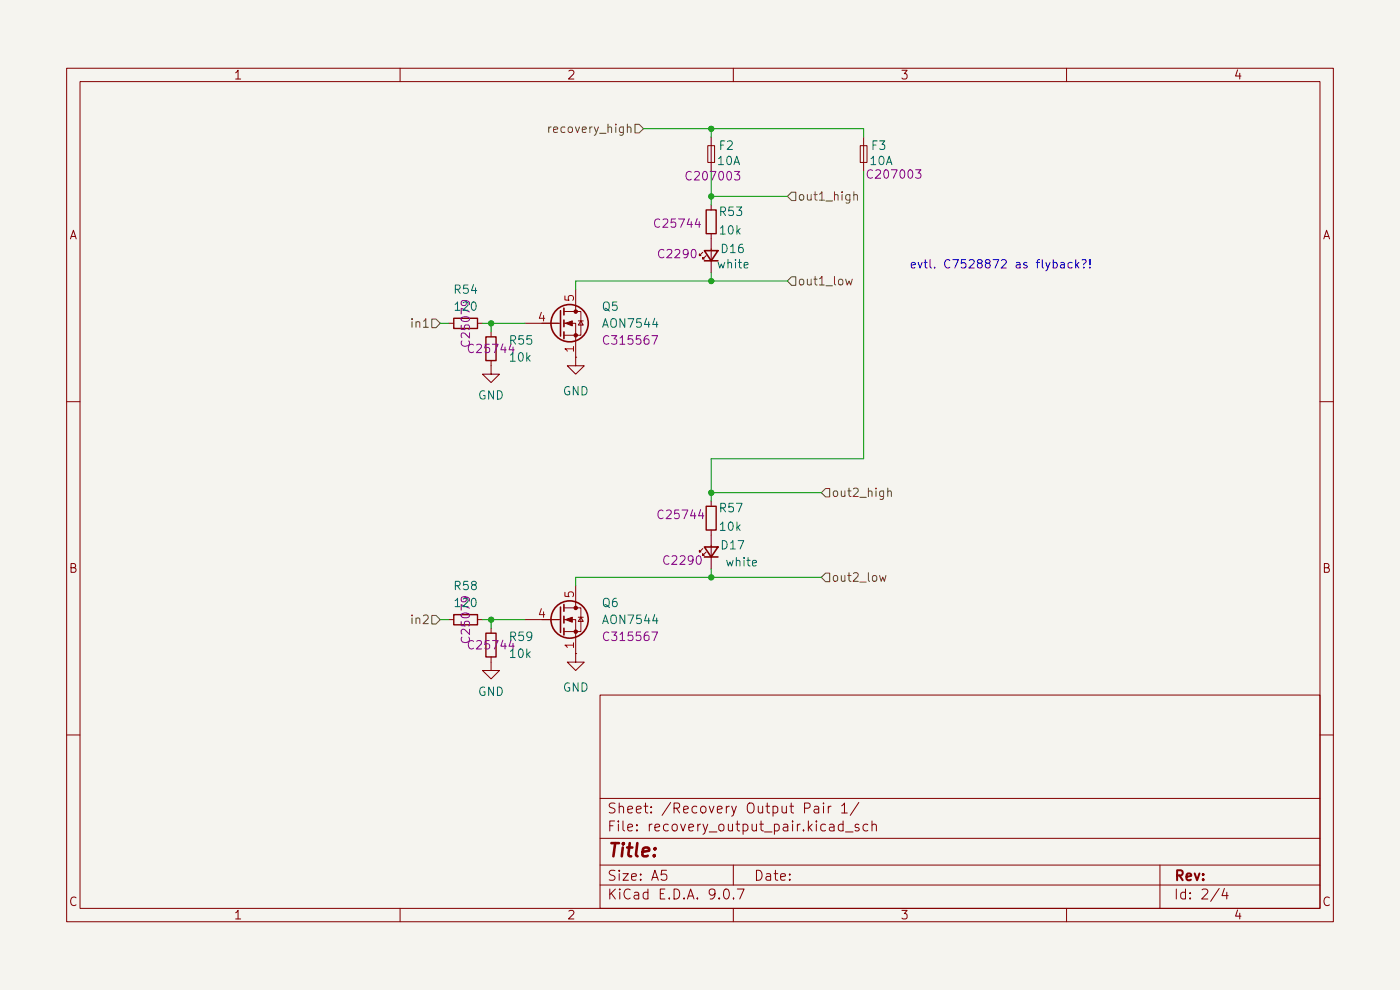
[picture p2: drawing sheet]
(kicad_sch
 (version 20250114)
 (generator "eeschema")
 (generator_version "9.0")
 (paper "A5")
 (lib_symbols
  (symbol "Device:Fuse_Small"
   (pin_numbers (hide yes))
   (pin_names
    (offset 0.254) (hide yes)) (exclude_from_sim no) (in_bom yes) (on_board yes)
   (property "Reference" "F" (at 0 -1.524 0) (effects (font (size 1.27 1.27))))
   (property "Value" "Fuse_Small" (at 0 1.524 0) (effects (font (size 1.27 1.27))))
   (property "Footprint" "" (at 0 0 0) (effects (font (size 1.27 1.27)) (hide yes)))
   (property "Datasheet" "~" (at 0 0 0) (effects (font (size 1.27 1.27)) (hide yes)))
   (property "Description" "Fuse, small symbol" (at 0 0 0) (effects (font (size 1.27 1.27)) (hide yes)))
   (symbol "Fuse_Small_0_1"
    (rectangle (start -1.27 0.508) (end 1.27 -0.508) (stroke (width 0) (type default)) (fill (type none)))
    (polyline (pts (xy -1.27 0) (xy 1.27 0)) (stroke (width 0) (type default)) (fill (type none))))
   (symbol "Fuse_Small_1_1"
    (pin passive line (at -2.54 0 0) (length 1.27) (name "~" (effects (font (size 1.27 1.27)))) (number "1" (effects (font (size 1.27 1.27)))))
    (pin passive line (at 2.54 0 180) (length 1.27) (name "~" (effects (font (size 1.27 1.27)))) (number "2" (effects (font (size 1.27 1.27))))))
   (embedded_fonts no))
  (symbol "Device:LED_Small"
   (pin_numbers (hide yes))
   (pin_names
    (offset 0.254) (hide yes)) (exclude_from_sim no) (in_bom yes) (on_board yes)
   (property "Reference" "D" (at -1.27 3.175 0) (effects (font (size 1.27 1.27)) (justify left)))
   (property "Value" "LED_Small" (at -4.445 -2.54 0) (effects (font (size 1.27 1.27)) (justify left)))
   (property "Footprint" "" (at 0 0 90) (effects (font (size 1.27 1.27)) (hide yes)))
   (property "Datasheet" "~" (at 0 0 90) (effects (font (size 1.27 1.27)) (hide yes)))
   (property "Description" "Light emitting diode, small symbol" (at 0 0 0) (effects (font (size 1.27 1.27)) (hide yes)))
   (property "Sim.Pin" "1=K 2=A" (at 0 0 0) (effects (font (size 1.27 1.27)) (hide yes)))
   (symbol "LED_Small_0_1"
    (polyline (pts (xy -0.762 -1.016) (xy -0.762 1.016)) (stroke (width 0.254) (type default)) (fill (type none)))
    (polyline (pts (xy 0 0.762) (xy -0.508 1.27) (xy -0.254 1.27) (xy -0.508 1.27) (xy -0.508 1.016)) (stroke (width 0) (type default)) (fill (type none)))
    (polyline (pts (xy 0.508 1.27) (xy 0 1.778) (xy 0.254 1.778) (xy 0 1.778) (xy 0 1.524)) (stroke (width 0) (type default)) (fill (type none)))
    (polyline (pts (xy 0.762 -1.016) (xy -0.762 0) (xy 0.762 1.016) (xy 0.762 -1.016)) (stroke (width 0.254) (type default)) (fill (type none)))
    (polyline (pts (xy 1.016 0) (xy -0.762 0)) (stroke (width 0) (type default)) (fill (type none))))
   (symbol "LED_Small_1_1"
    (pin passive line (at -2.54 0 0) (length 1.778) (name "K" (effects (font (size 1.27 1.27)))) (number "1" (effects (font (size 1.27 1.27)))))
    (pin passive line (at 2.54 0 180) (length 1.778) (name "A" (effects (font (size 1.27 1.27)))) (number "2" (effects (font (size 1.27 1.27))))))
   (embedded_fonts no))
  (symbol "Device:R_Small"
   (pin_numbers (hide yes))
   (pin_names
    (offset 0.254) (hide yes)) (exclude_from_sim no) (in_bom yes) (on_board yes)
   (property "Reference" "R" (at 0.762 0.508 0) (effects (font (size 1.27 1.27)) (justify left)))
   (property "Value" "R_Small" (at 0.762 -1.016 0) (effects (font (size 1.27 1.27)) (justify left)))
   (property "Footprint" "" (at 0 0 0) (effects (font (size 1.27 1.27)) (hide yes)))
   (property "Datasheet" "~" (at 0 0 0) (effects (font (size 1.27 1.27)) (hide yes)))
   (property "Description" "Resistor, small symbol" (at 0 0 0) (effects (font (size 1.27 1.27)) (hide yes)))
   (symbol "R_Small_0_1"
    (rectangle (start -0.762 1.778) (end 0.762 -1.778) (stroke (width 0.2032) (type default)) (fill (type none))))
   (symbol "R_Small_1_1"
    (pin passive line (at 0 2.54 270) (length 0.762) (name "~" (effects (font (size 1.27 1.27)))) (number "1" (effects (font (size 1.27 1.27)))))
    (pin passive line (at 0 -2.54 90) (length 0.762) (name "~" (effects (font (size 1.27 1.27)))) (number "2" (effects (font (size 1.27 1.27))))))
   (embedded_fonts no))
  (symbol "GND_1"
   (power)
   (pin_numbers (hide yes))
   (pin_names
    (offset 0) (hide yes)) (exclude_from_sim no) (in_bom yes) (on_board yes)
   (property "Reference" "#PWR" (at 0 -6.35 0) (effects (font (size 1.27 1.27)) (hide yes)))
   (property "Value" "GND" (at 0 -3.81 0) (effects (font (size 1.27 1.27))))
   (property "Footprint" "" (at 0 0 0) (effects (font (size 1.27 1.27)) (hide yes)))
   (property "Datasheet" "" (at 0 0 0) (effects (font (size 1.27 1.27)) (hide yes)))
   (property "Description" "Power symbol creates a global label with name \"GND\" , ground" (at 0 0 0) (effects (font (size 1.27 1.27)) (hide yes)))
   (symbol "GND_1_0_1"
    (polyline (pts (xy 0 0) (xy 0 -1.27) (xy 1.27 -1.27) (xy 0 -2.54) (xy -1.27 -1.27) (xy 0 -1.27)) (stroke (width 0) (type default)) (fill (type none))))
   (symbol "GND_1_1_1"
    (pin power_in line (at 0 0 270) (length 0) (name "~" (effects (font (size 1.27 1.27)))) (number "1" (effects (font (size 1.27 1.27))))))
   (embedded_fonts no))
  (symbol "power:GND"
   (power)
   (pin_names
    (offset 0)) (exclude_from_sim no) (in_bom yes) (on_board yes)
   (property "Reference" "#PWR" (at 0 -6.35 0) (effects (font (size 1.27 1.27)) (hide yes)))
   (property "Value" "GND" (at 0 -3.81 0) (effects (font (size 1.27 1.27))))
   (property "Footprint" "" (at 0 0 0) (effects (font (size 1.27 1.27)) (hide yes)))
   (property "Datasheet" "" (at 0 0 0) (effects (font (size 1.27 1.27)) (hide yes)))
   (property "Description" "Power symbol creates a global label with name \"GND\" , ground" (at 0 0 0) (effects (font (size 1.27 1.27)) (hide yes)))
   (symbol "GND_0_1"
    (polyline (pts (xy 0 0) (xy 0 -1.27) (xy 1.27 -1.27) (xy 0 -2.54) (xy -1.27 -1.27) (xy 0 -1.27)) (stroke (width 0) (type default)) (fill (type none))))
   (symbol "GND_1_1"
    (pin power_in line (at 0 0 270) (length 0) (hide yes) (name "GND" (effects (font (size 1.27 1.27)))) (number "1" (effects (font (size 1.27 1.27))))))
   (embedded_fonts no))
  (symbol "stigma:AON7544"
   (pin_names
    (offset 0) (hide yes)) (exclude_from_sim no) (in_bom yes) (on_board yes)
   (property "Reference" "Q" (at 5.08 1.905 0) (effects (font (size 1.27 1.27)) (justify left)))
   (property "Value" "AON7544" (at 5.08 0 0) (effects (font (size 1.27 1.27)) (justify left)))
   (property "Footprint" "" (at 5.08 2.54 0) (effects (font (size 1.27 1.27)) (hide yes)))
   (property "Datasheet" "~" (at 0 0 0) (effects (font (size 1.27 1.27)) (hide yes)))
   (property "Description" "N-MOSFET transistor, source/gate/drain" (at 1.016 -17.272 0) (effects (font (size 1.27 1.27)) (hide yes)))
   (symbol "AON7544_0_1"
    (polyline (pts (xy 0.254 1.905) (xy 0.254 -1.905)) (stroke (width 0.254) (type default)) (fill (type none)))
    (polyline (pts (xy 0.254 0) (xy -2.54 0)) (stroke (width 0) (type default)) (fill (type none)))
    (polyline (pts (xy 0.762 2.286) (xy 0.762 1.27)) (stroke (width 0.254) (type default)) (fill (type none)))
    (polyline (pts (xy 0.762 0.508) (xy 0.762 -0.508)) (stroke (width 0.254) (type default)) (fill (type none)))
    (polyline (pts (xy 0.762 -1.27) (xy 0.762 -2.286)) (stroke (width 0.254) (type default)) (fill (type none)))
    (polyline (pts (xy 0.762 -1.778) (xy 3.302 -1.778) (xy 3.302 1.778) (xy 0.762 1.778)) (stroke (width 0) (type default)) (fill (type none)))
    (polyline (pts (xy 1.016 0) (xy 2.032 0.381) (xy 2.032 -0.381) (xy 1.016 0)) (stroke (width 0) (type default)) (fill (type outline)))
    (circle (center 1.651 0) (radius 2.794) (stroke (width 0.254) (type default)) (fill (type none)))
    (polyline (pts (xy 2.54 2.54) (xy 2.54 1.778)) (stroke (width 0) (type default)) (fill (type none)))
    (circle (center 2.54 1.778) (radius 0.254) (stroke (width 0) (type default)) (fill (type outline)))
    (circle (center 2.54 -1.778) (radius 0.254) (stroke (width 0) (type default)) (fill (type outline)))
    (polyline (pts (xy 2.54 -2.54) (xy 2.54 0) (xy 0.762 0)) (stroke (width 0) (type default)) (fill (type none)))
    (polyline (pts (xy 2.921 0.381) (xy 3.683 0.381)) (stroke (width 0) (type default)) (fill (type none)))
    (polyline (pts (xy 3.302 0.381) (xy 2.921 -0.254) (xy 3.683 -0.254) (xy 3.302 0.381)) (stroke (width 0) (type default)) (fill (type none))))
   (symbol "AON7544_1_1"
    (pin input line (at -5.08 0 0) (length 5.08) (name "G" (effects (font (size 1.27 1.27)))) (number "4" (effects (font (size 1.27 1.27)))))
    (pin passive line (at 2.54 5.08 270) (length 2.54) (name "D" (effects (font (size 1.27 1.27)))) (number "5" (effects (font (size 1.27 1.27)))))
    (pin passive line (at 2.54 5.08 270) (length 2.54) (hide yes) (name "D" (effects (font (size 1.27 1.27)))) (number "6" (effects (font (size 1.27 1.27)))))
    (pin passive line (at 2.54 5.08 270) (length 2.54) (hide yes) (name "D" (effects (font (size 1.27 1.27)))) (number "7" (effects (font (size 1.27 1.27)))))
    (pin passive line (at 2.54 5.08 270) (length 2.54) (hide yes) (name "D" (effects (font (size 1.27 1.27)))) (number "8" (effects (font (size 1.27 1.27)))))
    (pin passive line (at 2.54 5.08 270) (length 2.54) (hide yes) (name "D" (effects (font (size 1.27 1.27)))) (number "9" (effects (font (size 1.27 1.27)))))
    (pin passive line (at 2.54 -5.08 90) (length 2.54) (name "S" (effects (font (size 1.27 1.27)))) (number "1" (effects (font (size 1.27 1.27)))))
    (pin passive line (at 2.54 -5.08 90) (length 2.54) (hide yes) (name "S" (effects (font (size 1.27 1.27)))) (number "2" (effects (font (size 1.27 1.27)))))
    (pin passive line (at 2.54 -5.08 90) (length 2.54) (hide yes) (name "S" (effects (font (size 1.27 1.27)))) (number "3" (effects (font (size 1.27 1.27))))))
   (embedded_fonts no)))
 (text "evtl. C7528872 as flyback?!"
  (exclude_from_sim no)
  (at 150.114 39.624 0)
  (effects (font (size 1.27 1.27))))
 (junction
  (at 106.68 73.66)
  (diameter 0)
  (color 0 0 0 0))
 (junction
  (at 106.68 86.36)
  (diameter 0)
  (color 0 0 0 0))
 (junction
  (at 106.68 29.21)
  (diameter 0)
  (color 0 0 0 0))
 (junction
  (at 73.66 48.26)
  (diameter 0)
  (color 0 0 0 0))
 (junction
  (at 106.68 41.91)
  (diameter 0)
  (color 0 0 0 0))
 (junction
  (at 73.66 92.71)
  (diameter 0)
  (color 0 0 0 0))
 (junction
  (at 106.68 19.05)
  (diameter 0)
  (color 0 0 0 0))
 (wire
  (pts (xy 106.68 19.05) (xy 106.68 20.32))
  (stroke (width 0) (type default)))
 (wire
  (pts (xy 73.66 48.26) (xy 78.74 48.26))
  (stroke (width 0) (type default)))
 (wire
  (pts (xy 66.04 92.71) (xy 67.31 92.71))
  (stroke (width 0) (type default)))
 (wire
  (pts (xy 106.68 68.58) (xy 129.54 68.58))
  (stroke (width 0) (type default)))
 (wire
  (pts (xy 106.68 19.05) (xy 129.54 19.05))
  (stroke (width 0) (type default)))
 (wire
  (pts (xy 73.66 92.71) (xy 73.66 93.98))
  (stroke (width 0) (type default)))
 (wire
  (pts (xy 96.52 19.05) (xy 106.68 19.05))
  (stroke (width 0) (type default)))
 (wire
  (pts (xy 86.36 86.36) (xy 86.36 87.63))
  (stroke (width 0) (type default)))
 (wire
  (pts (xy 129.54 19.05) (xy 129.54 20.32))
  (stroke (width 0) (type default)))
 (wire
  (pts (xy 73.66 48.26) (xy 73.66 49.53))
  (stroke (width 0) (type default)))
 (wire
  (pts (xy 66.04 48.26) (xy 67.31 48.26))
  (stroke (width 0) (type default)))
 (wire
  (pts (xy 106.68 68.58) (xy 106.68 73.66))
  (stroke (width 0) (type default)))
 (wire
  (pts (xy 72.39 92.71) (xy 73.66 92.71))
  (stroke (width 0) (type default)))
 (wire
  (pts (xy 106.68 73.66) (xy 106.68 74.93))
  (stroke (width 0) (type default)))
 (wire
  (pts (xy 106.68 73.66) (xy 123.19 73.66))
  (stroke (width 0) (type default)))
 (wire
  (pts (xy 129.54 25.4) (xy 129.54 68.58))
  (stroke (width 0) (type default)))
 (wire
  (pts (xy 106.68 86.36) (xy 86.36 86.36))
  (stroke (width 0) (type default)))
 (wire
  (pts (xy 106.68 86.36) (xy 106.68 85.09))
  (stroke (width 0) (type default)))
 (wire
  (pts (xy 106.68 29.21) (xy 118.11 29.21))
  (stroke (width 0) (type default)))
 (wire
  (pts (xy 106.68 41.91) (xy 106.68 40.64))
  (stroke (width 0) (type default)))
 (wire
  (pts (xy 106.68 29.21) (xy 106.68 30.48))
  (stroke (width 0) (type default)))
 (wire
  (pts (xy 86.36 41.91) (xy 106.68 41.91))
  (stroke (width 0) (type default)))
 (wire
  (pts (xy 106.68 86.36) (xy 123.19 86.36))
  (stroke (width 0) (type default)))
 (wire
  (pts (xy 73.66 92.71) (xy 78.74 92.71))
  (stroke (width 0) (type default)))
 (wire
  (pts (xy 86.36 43.18) (xy 86.36 41.91))
  (stroke (width 0) (type default)))
 (wire
  (pts (xy 72.39 48.26) (xy 73.66 48.26))
  (stroke (width 0) (type default)))
 (wire
  (pts (xy 106.68 41.91) (xy 118.11 41.91))
  (stroke (width 0) (type default)))
 (wire
  (pts (xy 106.68 25.4) (xy 106.68 29.21))
  (stroke (width 0) (type default)))
 (hierarchical_label "in2"
  (shape input)
  (at 66.04 92.71 180)
  (effects (font (size 1.27 1.27)) (justify right)))
 (hierarchical_label "out1_high"
  (shape input)
  (at 118.11 29.21 0)
  (effects (font (size 1.27 1.27)) (justify left)))
 (hierarchical_label "in1"
  (shape input)
  (at 66.04 48.26 180)
  (effects (font (size 1.27 1.27)) (justify right)))
 (hierarchical_label "recovery_high"
  (shape input)
  (at 96.52 19.05 180)
  (effects (font (size 1.27 1.27)) (justify right)))
 (hierarchical_label "out1_low"
  (shape input)
  (at 118.11 41.91 0)
  (effects (font (size 1.27 1.27)) (justify left)))
 (hierarchical_label "out2_high"
  (shape input)
  (at 123.19 73.66 0)
  (effects (font (size 1.27 1.27)) (justify left)))
 (hierarchical_label "out2_low"
  (shape input)
  (at 123.19 86.36 0)
  (effects (font (size 1.27 1.27)) (justify left)))
 (symbol
  (lib_id "Device:Fuse_Small")
  (at 129.54 22.86 270)
  (mirror x)
  (unit 1)
  (exclude_from_sim no)
  (in_bom yes)
  (on_board yes)
  (dnp no)
  (property "Reference" "F3" (at 130.556 21.59 90) (effects (font (size 1.27 1.27)) (justify left)))
  (property "Value" "10A" (at 130.302 23.876 90) (effects (font (size 1.27 1.27)) (justify left)))
  (property "Footprint" "Fuse:Fuse_1206_3216Metric_Pad1.42x1.75mm_HandSolder" (at 129.54 22.86 0) (effects (font (size 1.27 1.27)) (hide yes)))
  (property "Datasheet" "~" (at 129.54 22.86 0) (effects (font (size 1.27 1.27)) (hide yes)))
  (property "Description" "" (at 129.54 22.86 0) (effects (font (size 1.27 1.27)) (hide yes)))
  (property "LCSC" "C207003" (at 134.112 25.908 90) (effects (font (size 1.27 1.27))))
  (pin "2")
  (pin "1")
  (instances (project "stigma_mission_board_hysteresis" (path "" (reference "F3") (unit 1)) (path "" (reference "F5") (unit 1)))))
 (symbol
  (lib_id "Device:R_Small")
  (at 69.85 92.71 90)
  (unit 1)
  (exclude_from_sim no)
  (in_bom yes)
  (on_board yes)
  (dnp no)
  (fields_autoplaced yes)
  (property "Reference" "R58" (at 69.85 87.63 90) (effects (font (size 1.27 1.27))))
  (property "Value" "120" (at 69.85 90.17 90) (effects (font (size 1.27 1.27))))
  (property "Footprint" "Resistor_SMD:R_0402_1005Metric" (at 69.85 92.71 0) (effects (font (size 1.27 1.27)) (hide yes)))
  (property "Datasheet" "~" (at 69.85 92.71 0) (effects (font (size 1.27 1.27)) (hide yes)))
  (property "Description" "" (at 69.85 92.71 0) (effects (font (size 1.27 1.27)) (hide yes)))
  (property "LCSC" "C25079" (at 69.85 92.71 0) (effects (font (size 1.27 1.27))))
  (pin "2")
  (pin "1")
  (instances (project "stigma_mission_board_hysteresis" (path "" (reference "R58") (unit 1)) (path "" (reference "R65") (unit 1)))))
 (symbol
  (lib_id "stigma:AON7544")
  (at 83.82 48.26 0)
  (unit 1)
  (exclude_from_sim no)
  (in_bom yes)
  (on_board yes)
  (dnp no)
  (fields_autoplaced yes)
  (property "Reference" "Q5" (at 90.17 45.7199 0) (effects (font (size 1.27 1.27)) (justify left)))
  (property "Value" "AON7544" (at 90.17 48.2599 0) (effects (font (size 1.27 1.27)) (justify left)))
  (property "Footprint" "Package_DFN_QFN:DFN-8-1EP_3x3mm_P0.65mm_EP1.55x2.4mm" (at 88.9 45.72 0) (effects (font (size 1.27 1.27)) (hide yes)))
  (property "Datasheet" "https://www.lcsc.com/datasheet/C315567.pdf?spm=wm.sxq.inf.ggs&lcsc_vid=RgdYBQAFE1ZWUlJfElYIXwACT1VbUAEDQ1ZbVgJURgcxVlNRQ1NZUVFQR1NXUjsOAxUeFF5JWBYZEEoKFBINSQcJGk4%3D" (at 83.82 48.26 0) (effects (font (size 1.27 1.27)) (hide yes)))
  (property "Description" "N-MOSFET transistor, source/gate/drain" (at 84.836 65.532 0) (effects (font (size 1.27 1.27)) (hide yes)))
  (property "LCSC#" "" (at 83.82 48.26 0) (effects (font (size 1.27 1.27)) (hide yes)))
  (property "Manufacturer" "" (at 83.82 48.26 0) (effects (font (size 1.27 1.27)) (hide yes)))
  (property "Part#" "" (at 83.82 48.26 0) (effects (font (size 1.27 1.27)) (hide yes)))
  (property "LCSC" "C315567" (at 90.17 50.7999 0) (effects (font (size 1.27 1.27)) (justify left)))
  (pin "5")
  (pin "3")
  (pin "4")
  (pin "9")
  (pin "7")
  (pin "6")
  (pin "1")
  (pin "2")
  (pin "8")
  (instances (project "stigma_mission_board_hysteresis" (path "" (reference "Q5") (unit 1)) (path "" (reference "Q7") (unit 1)))))
 (symbol
  (lib_id "Device:R_Small")
  (at 73.66 52.07 0)
  (unit 1)
  (exclude_from_sim no)
  (in_bom yes)
  (on_board yes)
  (dnp no)
  (fields_autoplaced yes)
  (property "Reference" "R55" (at 76.2 50.7999 0) (effects (font (size 1.27 1.27)) (justify left)))
  (property "Value" "10k" (at 76.2 53.3399 0) (effects (font (size 1.27 1.27)) (justify left)))
  (property "Footprint" "Resistor_SMD:R_0402_1005Metric" (at 73.66 52.07 0) (effects (font (size 1.27 1.27)) (hide yes)))
  (property "Datasheet" "~" (at 73.66 52.07 0) (effects (font (size 1.27 1.27)) (hide yes)))
  (property "Description" "" (at 73.66 52.07 0) (effects (font (size 1.27 1.27)) (hide yes)))
  (property "LCSC" "C25744" (at 73.66 52.07 0) (effects (font (size 1.27 1.27))))
  (pin "2")
  (pin "1")
  (instances (project "stigma_mission_board_hysteresis" (path "" (reference "R55") (unit 1)) (path "" (reference "R62") (unit 1)))))
 (symbol
  (lib_id "stigma:AON7544")
  (at 83.82 92.71 0)
  (unit 1)
  (exclude_from_sim no)
  (in_bom yes)
  (on_board yes)
  (dnp no)
  (fields_autoplaced yes)
  (property "Reference" "Q6" (at 90.17 90.1699 0) (effects (font (size 1.27 1.27)) (justify left)))
  (property "Value" "AON7544" (at 90.17 92.7099 0) (effects (font (size 1.27 1.27)) (justify left)))
  (property "Footprint" "Package_DFN_QFN:DFN-8-1EP_3x3mm_P0.65mm_EP1.55x2.4mm" (at 88.9 90.17 0) (effects (font (size 1.27 1.27)) (hide yes)))
  (property "Datasheet" "https://www.lcsc.com/datasheet/C315567.pdf?spm=wm.sxq.inf.ggs&lcsc_vid=RgdYBQAFE1ZWUlJfElYIXwACT1VbUAEDQ1ZbVgJURgcxVlNRQ1NZUVFQR1NXUjsOAxUeFF5JWBYZEEoKFBINSQcJGk4%3D" (at 83.82 92.71 0) (effects (font (size 1.27 1.27)) (hide yes)))
  (property "Description" "N-MOSFET transistor, source/gate/drain" (at 84.836 109.982 0) (effects (font (size 1.27 1.27)) (hide yes)))
  (property "LCSC#" "" (at 83.82 92.71 0) (effects (font (size 1.27 1.27)) (hide yes)))
  (property "Manufacturer" "" (at 83.82 92.71 0) (effects (font (size 1.27 1.27)) (hide yes)))
  (property "Part#" "" (at 83.82 92.71 0) (effects (font (size 1.27 1.27)) (hide yes)))
  (property "LCSC" "C315567" (at 90.17 95.2499 0) (effects (font (size 1.27 1.27)) (justify left)))
  (pin "5")
  (pin "3")
  (pin "4")
  (pin "6")
  (pin "2")
  (pin "8")
  (pin "9")
  (pin "7")
  (pin "1")
  (instances (project "stigma_mission_board_hysteresis" (path "" (reference "Q6") (unit 1)) (path "" (reference "Q8") (unit 1)))))
 (symbol
  (lib_name "GND_1")
  (lib_id "power:GND")
  (at 86.36 97.79 0)
  (unit 1)
  (exclude_from_sim no)
  (in_bom yes)
  (on_board yes)
  (dnp no)
  (fields_autoplaced yes)
  (property "Reference" "#PWR0143" (at 86.36 104.14 0) (effects (font (size 1.27 1.27)) (hide yes)))
  (property "Value" "GND" (at 86.36 102.87 0) (effects (font (size 1.27 1.27))))
  (property "Footprint" "" (at 86.36 97.79 0) (effects (font (size 1.27 1.27)) (hide yes)))
  (property "Datasheet" "" (at 86.36 97.79 0) (effects (font (size 1.27 1.27)) (hide yes)))
  (property "Description" "Power symbol creates a global label with name \"GND\" , ground" (at 86.36 97.79 0) (effects (font (size 1.27 1.27)) (hide yes)))
  (pin "1")
  (instances (project "stigma_mission_board_hysteresis" (path "" (reference "#PWR0143") (unit 1)) (path "" (reference "#PWR0155") (unit 1)))))
 (symbol
  (lib_id "power:GND")
  (at 73.66 99.06 0)
  (unit 1)
  (exclude_from_sim no)
  (in_bom yes)
  (on_board yes)
  (dnp no)
  (fields_autoplaced yes)
  (property "Reference" "#PWR0144" (at 73.66 105.41 0) (effects (font (size 1.27 1.27)) (hide yes)))
  (property "Value" "GND" (at 73.66 103.5034 0) (effects (font (size 1.27 1.27))))
  (property "Footprint" "" (at 73.66 99.06 0) (effects (font (size 1.27 1.27)) (hide yes)))
  (property "Datasheet" "" (at 73.66 99.06 0) (effects (font (size 1.27 1.27)) (hide yes)))
  (property "Description" "" (at 73.66 99.06 0) (effects (font (size 1.27 1.27)) (hide yes)))
  (pin "1")
  (instances (project "stigma_mission_board_hysteresis" (path "" (reference "#PWR0144") (unit 1)) (path "" (reference "#PWR0156") (unit 1)))))
 (symbol
  (lib_id "Device:Fuse_Small")
  (at 106.68 22.86 270)
  (mirror x)
  (unit 1)
  (exclude_from_sim no)
  (in_bom yes)
  (on_board yes)
  (dnp no)
  (property "Reference" "F2" (at 107.696 21.59 90) (effects (font (size 1.27 1.27)) (justify left)))
  (property "Value" "10A" (at 107.442 23.876 90) (effects (font (size 1.27 1.27)) (justify left)))
  (property "Footprint" "Fuse:Fuse_1206_3216Metric_Pad1.42x1.75mm_HandSolder" (at 106.68 22.86 0) (effects (font (size 1.27 1.27)) (hide yes)))
  (property "Datasheet" "~" (at 106.68 22.86 0) (effects (font (size 1.27 1.27)) (hide yes)))
  (property "Description" "" (at 106.68 22.86 0) (effects (font (size 1.27 1.27)) (hide yes)))
  (property "LCSC" "C207003" (at 106.934 26.162 90) (effects (font (size 1.27 1.27))))
  (pin "2")
  (pin "1")
  (instances (project "stigma_mission_board_hysteresis" (path "" (reference "F2") (unit 1)) (path "" (reference "F4") (unit 1)))))
 (symbol
  (lib_id "Device:R_Small")
  (at 106.68 77.47 0)
  (unit 1)
  (exclude_from_sim no)
  (in_bom yes)
  (on_board yes)
  (dnp no)
  (property "Reference" "R57" (at 107.696 75.946 0) (effects (font (size 1.27 1.27)) (justify left)))
  (property "Value" "10k" (at 107.696 78.74 0) (effects (font (size 1.27 1.27)) (justify left)))
  (property "Footprint" "Resistor_SMD:R_0402_1005Metric" (at 106.68 77.47 0) (effects (font (size 1.27 1.27)) (hide yes)))
  (property "Datasheet" "~" (at 106.68 77.47 0) (effects (font (size 1.27 1.27)) (hide yes)))
  (property "Description" "" (at 106.68 77.47 0) (effects (font (size 1.27 1.27)) (hide yes)))
  (property "LCSC" "C25744" (at 102.108 76.962 0) (effects (font (size 1.27 1.27))))
  (pin "2")
  (pin "1")
  (instances (project "stigma_mission_board_hysteresis" (path "" (reference "R57") (unit 1)) (path "" (reference "R64") (unit 1)))))
 (symbol
  (lib_id "Device:R_Small")
  (at 73.66 96.52 0)
  (unit 1)
  (exclude_from_sim no)
  (in_bom yes)
  (on_board yes)
  (dnp no)
  (fields_autoplaced yes)
  (property "Reference" "R59" (at 76.2 95.2499 0) (effects (font (size 1.27 1.27)) (justify left)))
  (property "Value" "10k" (at 76.2 97.7899 0) (effects (font (size 1.27 1.27)) (justify left)))
  (property "Footprint" "Resistor_SMD:R_0402_1005Metric" (at 73.66 96.52 0) (effects (font (size 1.27 1.27)) (hide yes)))
  (property "Datasheet" "~" (at 73.66 96.52 0) (effects (font (size 1.27 1.27)) (hide yes)))
  (property "Description" "" (at 73.66 96.52 0) (effects (font (size 1.27 1.27)) (hide yes)))
  (property "LCSC" "C25744" (at 73.66 96.52 0) (effects (font (size 1.27 1.27))))
  (pin "2")
  (pin "1")
  (instances (project "stigma_mission_board_hysteresis" (path "" (reference "R59") (unit 1)) (path "" (reference "R66") (unit 1)))))
 (symbol
  (lib_id "power:GND")
  (at 73.66 54.61 0)
  (unit 1)
  (exclude_from_sim no)
  (in_bom yes)
  (on_board yes)
  (dnp no)
  (fields_autoplaced yes)
  (property "Reference" "#PWR0138" (at 73.66 60.96 0) (effects (font (size 1.27 1.27)) (hide yes)))
  (property "Value" "GND" (at 73.66 59.0534 0) (effects (font (size 1.27 1.27))))
  (property "Footprint" "" (at 73.66 54.61 0) (effects (font (size 1.27 1.27)) (hide yes)))
  (property "Datasheet" "" (at 73.66 54.61 0) (effects (font (size 1.27 1.27)) (hide yes)))
  (property "Description" "" (at 73.66 54.61 0) (effects (font (size 1.27 1.27)) (hide yes)))
  (pin "1")
  (instances (project "stigma_mission_board_hysteresis" (path "" (reference "#PWR0138") (unit 1)) (path "" (reference "#PWR0150") (unit 1)))))
 (symbol
  (lib_id "Device:R_Small")
  (at 69.85 48.26 90)
  (unit 1)
  (exclude_from_sim no)
  (in_bom yes)
  (on_board yes)
  (dnp no)
  (fields_autoplaced yes)
  (property "Reference" "R54" (at 69.85 43.18 90) (effects (font (size 1.27 1.27))))
  (property "Value" "120" (at 69.85 45.72 90) (effects (font (size 1.27 1.27))))
  (property "Footprint" "Resistor_SMD:R_0402_1005Metric" (at 69.85 48.26 0) (effects (font (size 1.27 1.27)) (hide yes)))
  (property "Datasheet" "~" (at 69.85 48.26 0) (effects (font (size 1.27 1.27)) (hide yes)))
  (property "Description" "" (at 69.85 48.26 0) (effects (font (size 1.27 1.27)) (hide yes)))
  (property "LCSC" "C25079" (at 69.85 48.26 0) (effects (font (size 1.27 1.27))))
  (pin "2")
  (pin "1")
  (instances (project "stigma_mission_board_hysteresis" (path "" (reference "R54") (unit 1)) (path "" (reference "R61") (unit 1)))))
 (symbol
  (lib_id "Device:R_Small")
  (at 106.68 33.02 0)
  (unit 1)
  (exclude_from_sim no)
  (in_bom yes)
  (on_board yes)
  (dnp no)
  (property "Reference" "R53" (at 107.696 31.496 0) (effects (font (size 1.27 1.27)) (justify left)))
  (property "Value" "10k" (at 107.696 34.29 0) (effects (font (size 1.27 1.27)) (justify left)))
  (property "Footprint" "Resistor_SMD:R_0402_1005Metric" (at 106.68 33.02 0) (effects (font (size 1.27 1.27)) (hide yes)))
  (property "Datasheet" "~" (at 106.68 33.02 0) (effects (font (size 1.27 1.27)) (hide yes)))
  (property "Description" "" (at 106.68 33.02 0) (effects (font (size 1.27 1.27)) (hide yes)))
  (property "LCSC" "C25744" (at 101.6 33.274 0) (effects (font (size 1.27 1.27))))
  (pin "2")
  (pin "1")
  (instances (project "stigma_mission_board_hysteresis" (path "" (reference "R53") (unit 1)) (path "" (reference "R60") (unit 1)))))
 (symbol
  (lib_id "Device:LED_Small")
  (at 106.68 38.1 90)
  (unit 1)
  (exclude_from_sim no)
  (in_bom yes)
  (on_board yes)
  (dnp no)
  (property "Reference" "D16" (at 107.95 37.084 90) (effects (font (size 1.27 1.27)) (justify right)))
  (property "Value" "white" (at 107.442 39.37 90) (effects (font (size 1.27 1.27)) (justify right)))
  (property "Footprint" "LED_SMD:LED_0603_1608Metric" (at 106.68 38.1 90) (effects (font (size 1.27 1.27)) (hide yes)))
  (property "Datasheet" "~" (at 106.68 38.1 90) (effects (font (size 1.27 1.27)) (hide yes)))
  (property "Description" "" (at 106.68 38.1 0) (effects (font (size 1.27 1.27)) (hide yes)))
  (property "Sim.Pin" "1=K 2=A" (at 106.68 38.1 0) (effects (font (size 1.27 1.27)) (hide yes)))
  (property "LCSC" "C2290" (at 101.6 37.846 90) (effects (font (size 1.27 1.27))))
  (pin "1")
  (pin "2")
  (instances (project "stigma_mission_board_hysteresis" (path "" (reference "D16") (unit 1)) (path "" (reference "D18") (unit 1)))))
 (symbol
  (lib_name "GND_1")
  (lib_id "power:GND")
  (at 86.36 53.34 0)
  (unit 1)
  (exclude_from_sim no)
  (in_bom yes)
  (on_board yes)
  (dnp no)
  (fields_autoplaced yes)
  (property "Reference" "#PWR0137" (at 86.36 59.69 0) (effects (font (size 1.27 1.27)) (hide yes)))
  (property "Value" "GND" (at 86.36 58.42 0) (effects (font (size 1.27 1.27))))
  (property "Footprint" "" (at 86.36 53.34 0) (effects (font (size 1.27 1.27)) (hide yes)))
  (property "Datasheet" "" (at 86.36 53.34 0) (effects (font (size 1.27 1.27)) (hide yes)))
  (property "Description" "Power symbol creates a global label with name \"GND\" , ground" (at 86.36 53.34 0) (effects (font (size 1.27 1.27)) (hide yes)))
  (pin "1")
  (instances (project "stigma_mission_board_hysteresis" (path "" (reference "#PWR0137") (unit 1)) (path "" (reference "#PWR0149") (unit 1)))))
 (symbol
  (lib_id "Device:LED_Small")
  (at 106.68 82.55 90)
  (unit 1)
  (exclude_from_sim no)
  (in_bom yes)
  (on_board yes)
  (dnp no)
  (property "Reference" "D17" (at 107.95 81.534 90) (effects (font (size 1.27 1.27)) (justify right)))
  (property "Value" "white" (at 108.712 84.074 90) (effects (font (size 1.27 1.27)) (justify right)))
  (property "Footprint" "LED_SMD:LED_0603_1608Metric" (at 106.68 82.55 90) (effects (font (size 1.27 1.27)) (hide yes)))
  (property "Datasheet" "~" (at 106.68 82.55 90) (effects (font (size 1.27 1.27)) (hide yes)))
  (property "Description" "" (at 106.68 82.55 0) (effects (font (size 1.27 1.27)) (hide yes)))
  (property "Sim.Pin" "1=K 2=A" (at 106.68 82.55 0) (effects (font (size 1.27 1.27)) (hide yes)))
  (property "LCSC" "C2290" (at 102.362 83.82 90) (effects (font (size 1.27 1.27))))
  (pin "1")
  (pin "2")
  (instances (project "stigma_mission_board_hysteresis" (path "" (reference "D17") (unit 1)) (path "" (reference "D19") (unit 1))))))
